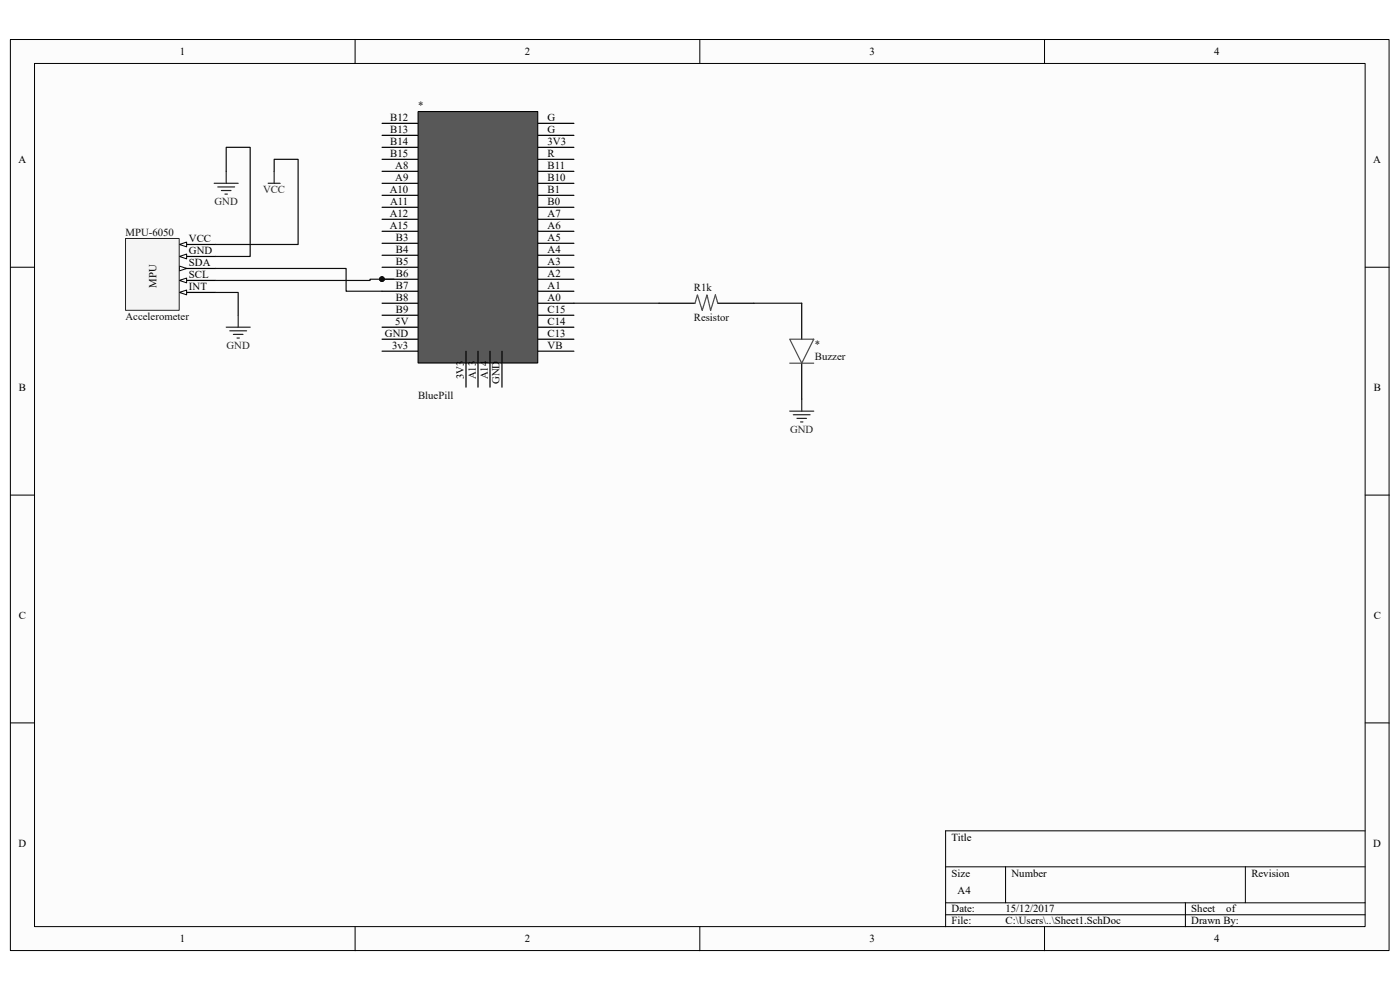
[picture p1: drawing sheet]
<svg xmlns="http://www.w3.org/2000/svg" width="297mm" height="210mm" viewBox="0 0 297 210" stroke-linecap="round" stroke-linejoin="round" font-family="sans-serif">
<path d="M2.2 8.4h292.5v193.2h-292.5z" fill="#fcfcfc"/>
<path d="M2.2 8.4h292.5v193.2h-292.5z" fill="none" stroke="#000" stroke-width=".21"/>
<path d="M7.4 13.5h282.2v183.1h-282.2z" fill="#fcfcfc"/>
<g fill="none" stroke="#000" stroke-width=".21">
<path d="M7.3 13.5h282.3v183.1h-282.3zM75.3 8.4v5.1M148.5 8.4v5.1M221.6 8.4v5.1M2.2 56.7h5.1M289.6 56.7h5.1M2.2 105h5.1M289.6 105h5.1M2.2 153.3h5.1M289.6 153.3h5.1M289.6 176.2h-89v20.4M75.3 196.6v5.1"/>
<path d="M148.5 196.6v5.1M200.6 183.9h89M200.6 191.5h89M200.6 194h89M213.3 183.9v7.6M221.6 196.6v5.1M251.5 191.5v5.1M264.2 183.9v7.6"/>
</g>
<g fill="none" stroke="#000" stroke-width=".25">
<path d="M81.1 33.8h7.6M81.1 31.3h7.6M81.1 28.7h7.6M81.1 36.3h7.6M81.1 26.2h7.6M81.1 38.9h7.6M114.1 33.8h7.7M114.1 31.3h7.7M114.1 28.7h7.7M114.1 36.3h7.7M114.1 26.2h7.7M114.1 38.9h7.7"/>
<path d="M81.1 46.5h7.6M81.1 44h7.6M81.1 41.4h7.6M81.1 49.1h7.6M81.1 59.2h7.6M81.1 56.7h7.6M81.1 54.1h7.6M81.1 51.6h7.6M114.1 46.5h7.7M114.1 44h7.7M114.1 41.4h7.7M114.1 49.1h7.7"/>
<path d="M114.1 59.2h7.7M114.1 56.7h7.7M114.1 54.1h7.7M114.1 51.6h7.7M81.1 61.8h7.6M81.1 72h7.6M81.1 69.4h7.6M81.1 66.9h7.6M81.1 74.5h7.6M81.1 64.3h7.6M114.1 61.8h7.7M114.1 72h7.7"/>
<path d="M114.1 69.4h7.7M114.1 66.9h7.7M114.1 74.5h7.7M114.1 64.3h7.7"/>
</g>
<circle cx="81" cy="59.2" r=".48" fill="#0e0e0e" stroke="#0e0e0e" stroke-width=".21"/>
<path d="M88.7 23.7h25.4v53.3h-25.4z" fill="#585858"/>
<path d="M88.7 23.7h25.4v53.3h-25.4z" fill="none" stroke="#000" stroke-width=".21"/>
<path d="M38.1 62h7.6M98.9 74.5v7.6M101.4 74.5v7.6M103.9 74.5v7.6M106.5 74.5v7.6M139.8 64.3h7.6M152.3 64.3h7.6M170.1 64.3v7.7M170.1 77v7.7" fill="none" stroke="#000" stroke-width=".25"/>
<circle cx="81" cy="59.2" r=".48" fill="#0e0e0e" stroke="#0e0e0e" stroke-width=".21"/>
<g fill="none" stroke="#262626" stroke-width=".25">
<path d="M45.4 38.9h5.1M46.2 39.7h3.6M48 36.3v2.6M56.9 38.9h2.5M58.2 36.3v2.6M47 40.4h2M47.7 41.2h.5M48 69.4h5.1M48.7 70.2h3.6M49.5 70.9h2M50.3 71.7h.5M50.5 66.9v2.5"/>
<path d="M167.5 87.2h5.1M168.3 88h3.6M169.1 88.7h2M169.8 89.5h.5M170.1 84.7v2.5"/>
</g>
<path d="M147.4 64.3l.6-1.8 1 3.3 1-3.3 .7 3.3 1.1-3.3 .5 1.8M167.5 72h5.1l-2.5 5zM167.5 77h5.1" fill="none" stroke="#4b4b4b" stroke-width=".25"/>
<path d="M38.1 62l1.5-.5v1z" fill="#fcfcfc"/>
<path d="M38.1 62l1.5-.5v1z" fill="none" stroke="#000" stroke-width=".21"/>
<path d="M38.1 56.9h7.6" fill="none" stroke="#000" stroke-width=".25"/>
<path d="M38.1 56.4l1.5 .5-1.5 .6z" fill="#fcfcfc"/>
<path d="M38.1 56.4l1.5 .5-1.5 .6z" fill="none" stroke="#000" stroke-width=".21"/>
<path d="M38.1 59.5h7.6" fill="none" stroke="#000" stroke-width=".25"/>
<path d="M38.1 59.5l1.5-.5v1z" fill="#fcfcfc"/>
<path d="M38.1 59.5l1.5-.5v1z" fill="none" stroke="#000" stroke-width=".21"/>
<path d="M38.1 51.9h7.6" fill="none" stroke="#000" stroke-width=".25"/>
<path d="M38.1 51.9l1.5-.5v1z" fill="#fcfcfc"/>
<path d="M38.1 51.9l1.5-.5v1z" fill="none" stroke="#000" stroke-width=".21"/>
<path d="M38.1 54.4h7.6" fill="none" stroke="#000" stroke-width=".25"/>
<path d="M38.1 54.4l1.5-.5v1z" fill="#fcfcfc"/>
<path d="M38.1 54.4l1.5-.5v1z" fill="none" stroke="#000" stroke-width=".21"/>
<path d="M26.7 50.6h11.3v15.2h-11.3z" fill="#f5f5f5"/>
<path d="M26.6 50.6h11.4v15.2h-11.4z" fill="none" stroke="#262626" stroke-width=".21"/>
<path d="M48 36.3v-5h5.1v23.1h-7.4M58.2 36.3v-2.5h5v18.1h-17.5M45.7 56.9h27.7v4.9h7.7M83.6 59.2h-5.1v.3h-32.8M45.7 62h4.8v4.9M121.8 64.3h18M159.9 64.3h10.2" fill="none" stroke="#0e0e0e" stroke-width=".25"/>
<circle cx="81" cy="59.2" r=".48" fill="#0e0e0e" stroke="#0e0e0e" stroke-width=".21"/>
<g font-size="2.3">
<text x="38.2" y="11.7">1</text>
<text x="111.3" y="11.7">2</text>
<text x="184.4" y="11.7">3</text>
<text x="257.6" y="11.7">4</text>
<text x="82.8" y="28.2">B13</text>
<text x="82.8" y="25.7">B12</text>
<text x="116.2" y="28.2">G</text>
<text x="116.2" y="25.7">G</text>
<text x="3.9" y="34.6">A</text>
<text x="82.8" y="33.3">B15</text>
<text x="82.8" y="30.8">B14</text>
<text x="83.9" y="35.9">A8</text>
<text x="116.2" y="30.8">3V3</text>
<text x="116.2" y="33.3">R</text>
<text x="116.2" y="35.9">B11</text>
<text x="291.3" y="34.6">A</text>
<text x="82.7" y="40.9">A10</text>
<text x="83.9" y="38.4">A9</text>
<text x="116.2" y="40.9">B1</text>
<text x="116.2" y="38.4">B10</text>
<text x="82.7" y="46">A12</text>
<text x="82.8" y="43.5">A11</text>
<text x="116.2" y="43.5">B0</text>
<text x="116.2" y="46">A7</text>
<text x="40.1" y="51.3">VCC</text>
<text x="40.1" y="53.9">GND</text>
<text x="82.7" y="48.6">A15</text>
<text x="84" y="53.6">B4</text>
<text x="84" y="51.1">B3</text>
<text x="116.2" y="53.6">A4</text>
<text x="116.2" y="51.1">A5</text>
<text x="116.2" y="48.6">A6</text>
<text x="40.1" y="56.4">SDA</text>
<text x="40.1" y="59">SCL</text>
<text x="84" y="58.8">B6</text>
<text x="84" y="56.2">B5</text>
<text x="116.2" y="56.2">A3</text>
<text x="116.2" y="58.8">A2</text>
<text x="33.2" y="61" transform="rotate(-90 33.2 61)">MPU</text>
<text x="40.1" y="61.6">INT</text>
<text x="84" y="61.3">B7</text>
<text x="84" y="63.8">B8</text>
<text x="116.2" y="63.8">A0</text>
<text x="116.2" y="61.3">A1</text>
<text x="81.7" y="71.5">GND</text>
<text x="83.9" y="68.9">5V</text>
<text x="84" y="66.4">B9</text>
<text x="116.2" y="66.4">C15</text>
<text x="116.2" y="68.9">C14</text>
<text x="116.2" y="71.5">C13</text>
<text x="83.2" y="74">3v3</text>
<text x="116.2" y="74">VB</text>
<text x="4" y="82.9">B</text>
<text x="98.4" y="80.5" transform="rotate(-90 98.4 80.5)">3V3</text>
<text x="100.9" y="80.5" transform="rotate(-90 100.9 80.5)">A13</text>
<text x="103.5" y="80.5" transform="rotate(-90 103.5 80.5)">A14</text>
<text x="106" y="81.5" transform="rotate(-90 106 81.5)">GND</text>
<text x="291.4" y="82.9">B</text>
<text x="4" y="131.2">C</text>
<text x="291.4" y="131.2">C</text>
<text x="3.9" y="179.6">D</text>
<text x="201.9" y="178.3">Title</text>
<text x="291.3" y="179.6">D</text>
<text x="201.9" y="185.9">Size</text>
<text x="214.6" y="185.9">Number</text>
<text x="265.5" y="185.9">Revision</text>
<text x="203.2" y="189.7">A4</text>
<text x="201.9" y="193.5">Date:</text>
<text x="201.9" y="196.1">File:</text>
<text x="213.3" y="193.5">15/12/2017</text>
<text x="213.3" y="196.1">C:\Users\..\Sheet1.SchDoc</text>
<text x="252.7" y="193.5">Sheet</text>
<text x="252.7" y="196.1">Drawn By:</text>
<text x="260.2" y="193.5">of</text>
<text x="38.2" y="199.9">1</text>
<text x="111.3" y="199.9">2</text>
<text x="184.4" y="199.9">3</text>
<text x="257.6" y="199.9">4</text>
</g>
<g font-size="2.3" fill="#0e0e0e">
<text x="88.7" y="23.1">*</text>
<text x="26.6" y="50.1">MPU-6050</text>
<text x="147.2" y="61.8">R1k</text>
<text x="26.6" y="67.9">Accelerometer</text>
<text x="147.2" y="68.2">Resistor</text>
<text x="172.9" y="73.7">*</text>
<text x="172.9" y="76.3">Buzzer</text>
<text x="88.7" y="84.7">BluePill</text>
</g>
<g font-size="2.3" fill="#262626">
<text x="55.8" y="40.9">VCC</text>
<text x="45.5" y="43.5">GND</text>
<text x="48" y="74">GND</text>
<text x="167.6" y="91.8">GND</text>
</g>
</svg>
